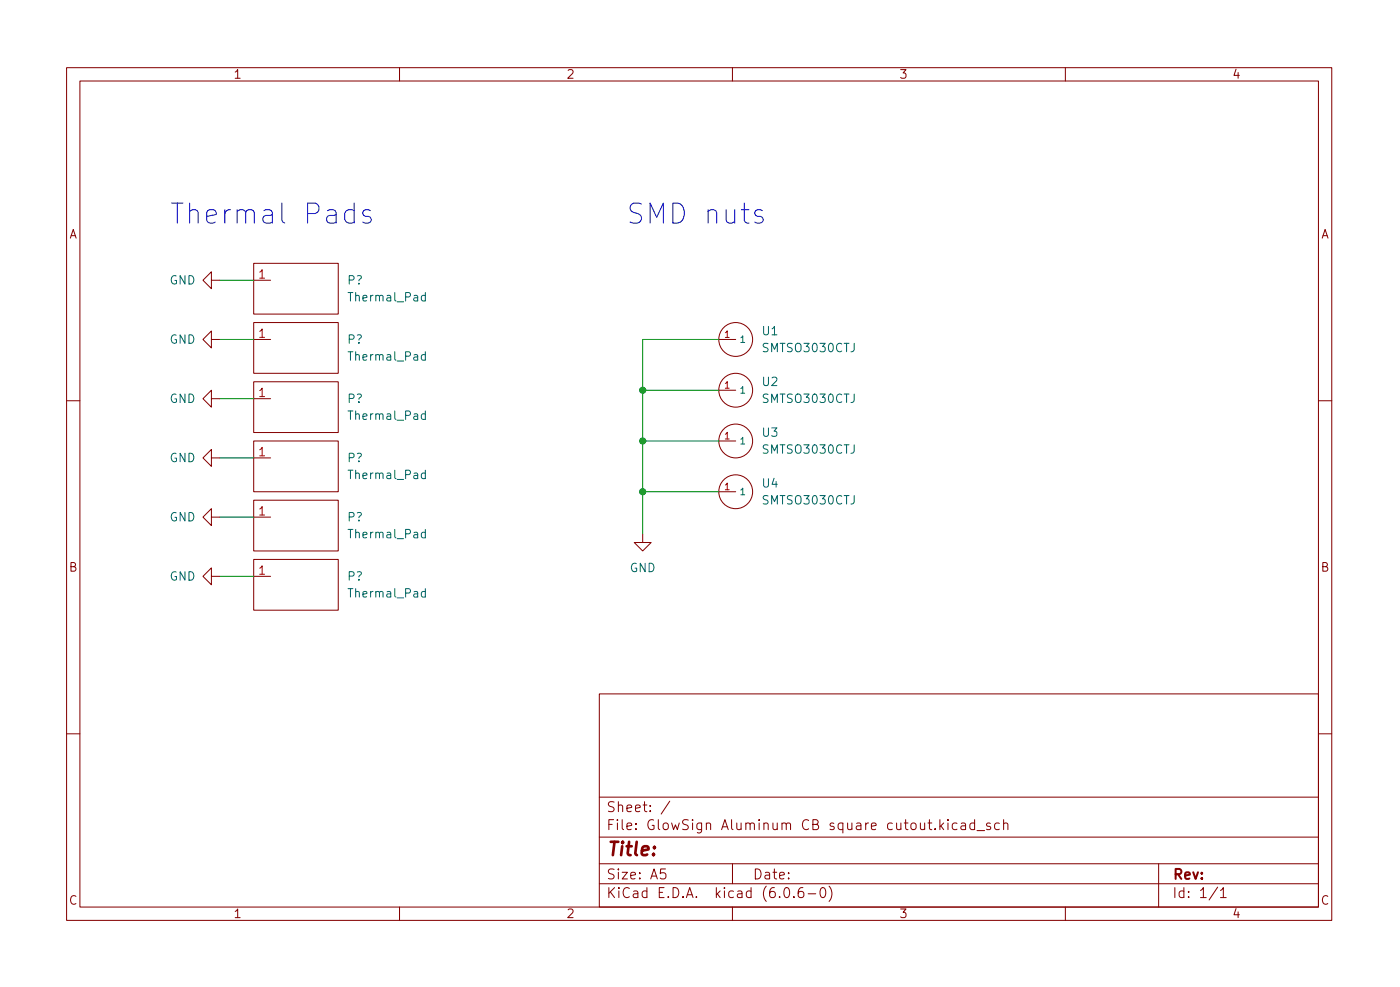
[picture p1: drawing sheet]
<svg xmlns="http://www.w3.org/2000/svg" width="210mm" height="148mm" viewBox="0 0 210 148" stroke-linecap="round" stroke-linejoin="round" font-family="sans-serif">
<g fill="none" stroke="#840000" stroke-width=".15">
<path d="M10 10.2h190v128h-190zM12 12.2h186v124h-186zM60 10.2v2M110 10.2v2M160 10.2v2M38.1 39.5h12.7v7.7h-12.7zM31.7 51v-1.3l-1.2 1.3 1.2 1.2v-1.2h1.3M31.7 42.1v-1.3l-1.2 1.3 1.2 1.2v-1.2h1.3M31.7 59.9v-1.3l-1.2 1.3 1.2 1.2v-1.2h1.3M38.1 57.3h12.7v7.6h-12.7zM38.1 48.4h12.7v7.6h-12.7zM38.1 59.9h2.5"/>
<path d="M38.1 51h2.5M38.1 42.1h2.5M107.9 51h2.6M107.9 58.6h2.6M10 60.2h2M31.7 77.6v-1.2l-1.2 1.2 1.2 1.3v-1.3h1.3M31.7 68.7v-1.2l-1.2 1.2 1.2 1.3v-1.3h1.3M38.1 66.2h12.7v7.6h-12.7zM38.1 75.1h12.7v7.6h-12.7zM38.1 68.7h2.5M38.1 77.6h2.5M107.9 66.2h2.6"/>
<path d="M107.9 73.8h2.6M198 60.2h2M31.7 86.5v-1.2l-1.2 1.2 1.2 1.3v-1.3h1.3M38.1 84h12.7v7.6h-12.7zM38.1 86.5h2.5M96.5 80.2v1.2h1.3l-1.3 1.3-1.3-1.3h1.3M10 110.2h2M90 104.2h108v32h-108zM90 119.7h108M198 110.2h2M60 136.2v2M90 132.7h108"/>
<path d="M90 129.7h108M90 125.7h108M99.9 130.4h-.7v.8l.2-.2 .5 .1 .1 .2-.1 .5-.2 .1h-.3l-.2-.1M100.6 120.3l-1.3 1.9M110 136.2v2M110 129.7v3M117.9 133.3l.3-.1a.94 .94 0 0 1 0 1.5h-.1a1 1 0 0 1-.2-1.4zM119.2 134.6v.1M120.6 133.2a.59 .59 0 0 0-.7 .7v.6l.1 .2h.4l.3-.1v-.5l-.1-.2-.4-.1-.3 .3M121.4 134.2h1.1M123.4 133.3l.3-.1a.94 .94 0 0 1 0 1.5h-.2a1 1 0 0 1-.1-1.4zM124.5 133a1.72 1.72 0 0 1 0 2.3"/>
<path d="M141.3 124l.4 .5M141.7 123.5l-.5 .6M142.4 123v.2M142.4 123.5v1M143.7 123.6l-.4-.1-.3 .3v.5l.2 .2h.5M144.4 123.6h.5l.1 .9M145 123.9l-.5 .1a.29 .29 0 0 0-.2 .3 .29 .29 0 0 0 .2 .2h.5M146.4 123.6l-.5-.1-.2 .3v.5l.1 .2h.6M146.4 123v1.5M146.7 124.7h1.2M148.7 123.6l-.3-.1-.2 .3v.2l.5 .1v.4h-.5M150.1 123.6l-.4-.1-.3 .3v.5l.1 .2h.6"/>
<path d="M150.7 123.7a.37 .37 0 0 1 .7 .1v.7M150.7 123v1.5M160 136.2v2M174 129.7v6.5M182.9 133.2l-1.3 1.9M183.3 133.7l.4-.5v1.5M183.3 134.7h.9"/>
<circle cx="110.5" cy="51" r="2.54"/>
<circle cx="110.5" cy="58.6" r="2.54"/>
<circle cx="110.5" cy="66.2" r="2.54"/>
<circle cx="110.5" cy="73.8" r="2.54"/>
</g>
<path d="M63.9 53.3l-.4-.1-.2 .3v.3l.1 .2h.5M63.9 44.4l-.4-.1-.2 .3v.3l.1 .2h.5M63.9 43.9v1.3M63.9 52.8v1.3M63.9 62.2l-.4-.1-.2 .3v.3l.1 .2h.5M63.9 71.1l-.4-.1-.2 .3v.3l.1 .2h.5M63.9 80l-.4-.1-.2 .2v.4l.1 .2h.5M63.9 61.7v1.3M63.9 70.6v1.3M63.9 79.5v1.2M63.9 88.8h-.4l-.2 .2v.4l.1 .2h.5M63.9 88.4v1.2" fill="none" stroke="#006464" stroke-width=".15"/>
<path d="M53.2 31.6l-.3-.1h-.6l-.4 .3-.1 .3v.8l.2 .4 .3 .2h.6l.3-.2M53.2 30.5v3M55.6 31.6l-.3-.1h-.4l-.3 .1-.1 .3 .1 .4 1 .3 .2 .3-.2 .4-.3 .2h-.5l-.3-.2M114.5 31.6l-.3-.1h-.4l-.3 .1-.2 .3 .2 .4 1 .3 .1 .3-.1 .4-.3 .2h-.6l-.3-.2" fill="none" stroke="#0000c2" stroke-width=".15"/>
<path d="M33 51h5.1M33 59.9h5.1M33 42.1h5.1M96.5 58.6h11.4M107.9 51h-11.4v29.2M33 77.6h5.1M33 68.7h5.1M96.5 66.2h11.4M96.5 73.8h11.4M33 86.5h5.1" fill="none" stroke="#009600" stroke-width=".15"/>
<g fill="#009600" stroke="#009600" stroke-width=".15">
<circle cx="96.5" cy="73.8" r=".46"/>
<circle cx="96.5" cy="66.2" r=".46"/>
<circle cx="96.5" cy="58.6" r=".46"/>
</g>
<g font-size="4.2" fill="#0000c2">
<text x="25.4" y="33.6">Thermal Pads</text>
<text x="94" y="33.6">SMD nuts</text>
</g>
<text font-size="2.8" fill="#840000" x="91" y="128.5">Title:</text>
<g font-size="2.1" fill="#840000">
<text x="91" y="124.6">File: GlowSign Aluminum CB square cutout.kicad_sch</text>
<text x="91" y="121.9">Sheet: /</text>
<text x="91" y="134.8">KiCad E.D.A. kicad (6.0.6-0)</text>
<text x="91" y="132">Size: A5</text>
<text x="113" y="132">Date:</text>
<text x="176" y="132">Rev:</text>
<text x="176" y="134.8">Id: 1/1</text>
</g>
<g font-size="1.8" fill="#840000">
<text x="35" y="11.8">1</text>
<text x="85" y="11.8">2</text>
<text x="135" y="11.8">3</text>
<text x="185" y="11.8">4</text>
<text x="10.3" y="35.8">A</text>
<text x="198.4" y="35.8">A</text>
<text x="10.3" y="85.8">B</text>
<text x="198.4" y="85.8">B</text>
<text x="10.3" y="135.8">C</text>
<text x="35" y="137.8">1</text>
<text x="85" y="137.8">2</text>
<text x="135" y="137.8">3</text>
<text x="185" y="137.8">4</text>
<text x="198.4" y="135.8">C</text>
</g>
<g font-size="1.8" fill="#a90000">
<text x="38.9" y="41.8">1</text>
<text x="38.9" y="50.7">1</text>
<text x="38.9" y="59.6">1</text>
<text x="38.9" y="68.5">1</text>
<text x="38.9" y="77.4">1</text>
<text x="38.9" y="86.3">1</text>
</g>
<g font-size="1.8" fill="#006464">
<text x="25.4" y="42.7">GND</text>
<text x="52.2" y="42.7">P?</text>
<text x="52.6" y="45.2">Thermal_Pad</text>
<text x="25.4" y="51.6">GND</text>
<text x="52.2" y="51.6">P?</text>
<text x="114.5" y="50.3">U1</text>
<text x="114.7" y="52.9">SMTSO3030CTJ</text>
<text x="52.6" y="54.1">Thermal_Pad</text>
<text x="114.5" y="57.9">U2</text>
<text x="25.4" y="60.5">GND</text>
<text x="52.2" y="60.5">P?</text>
<text x="52.6" y="63">Thermal_Pad</text>
<text x="114.5" y="65.6">U3</text>
<text x="114.7" y="60.5">SMTSO3030CTJ</text>
<text x="25.4" y="69.4">GND</text>
<text x="52.2" y="69.4">P?</text>
<text x="52.6" y="71.9">Thermal_Pad</text>
<text x="114.7" y="68.1">SMTSO3030CTJ</text>
<text x="114.5" y="73.2">U4</text>
<text x="114.7" y="75.7">SMTSO3030CTJ</text>
<text x="25.4" y="78.3">GND</text>
<text x="52.2" y="78.3">P?</text>
<text x="52.6" y="80.8">Thermal_Pad</text>
<text x="25.4" y="87.2">GND</text>
<text x="52.2" y="87.2">P?</text>
<text x="52.6" y="89.7">Thermal_Pad</text>
<text x="94.6" y="85.9">GND</text>
</g>
<g font-size="1.4" fill="#a90000">
<text x="108.8" y="50.7">1</text>
<text x="108.8" y="58.3">1</text>
<text x="108.8" y="65.9">1</text>
<text x="108.8" y="73.6">1</text>
</g>
<g font-size="1.4" fill="#006464">
<text x="111" y="51.5">1</text>
<text x="111" y="59.1">1</text>
<text x="111" y="66.7">1</text>
<text x="111" y="74.3">1</text>
</g>
</svg>
